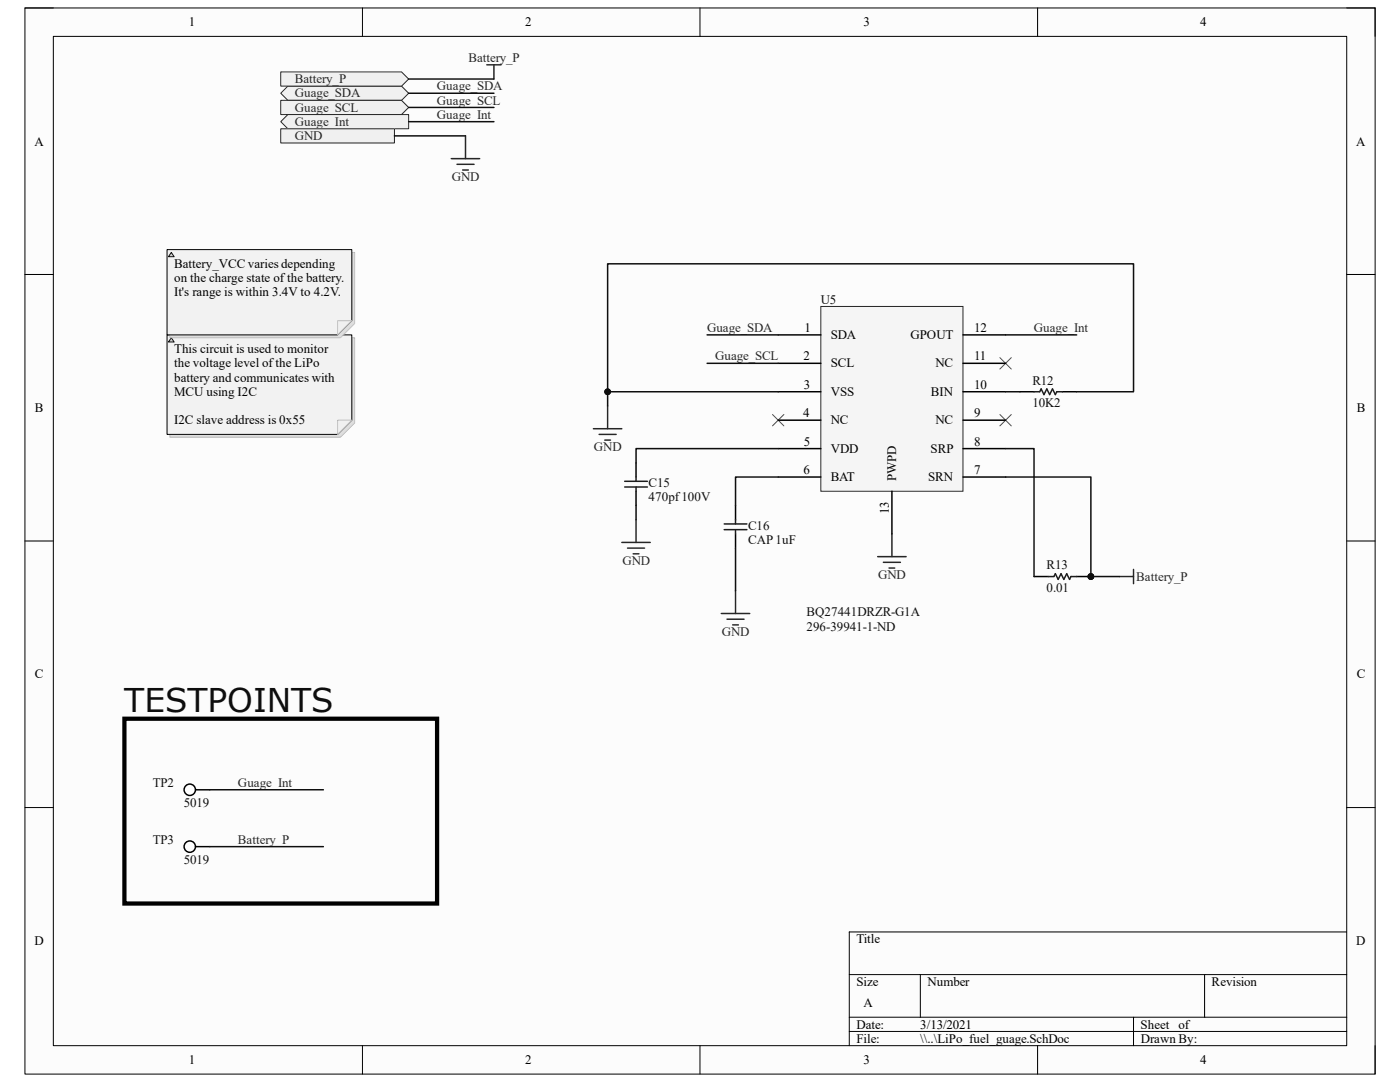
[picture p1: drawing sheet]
<svg xmlns="http://www.w3.org/2000/svg" width="279mm" height="216mm" viewBox="0 0 279 216" stroke-linecap="round" stroke-linejoin="round" font-family="sans-serif">
<path d="M5 1.6h269.4v212.7h-269.4z" fill-rule="evenodd" fill="#fcfcfc"/>
<path d="M5 1.6h269.4v212.7h-269.4z" fill="none" stroke="#000" stroke-width=".2"/>
<path d="M10.6 7.3h258.2v201.4h-258.2z" fill-rule="evenodd" fill="#fcfcfc"/>
<g fill="none" stroke="#000" stroke-width=".2">
<path d="M5 1.6h5.6M10.6 7.3h258.2v201.4h-258.2zM72.3 1.6v5.7M139.7 1.6v5.7M207.1 1.6v5.7M268.8 1.6h5.6v5.7M5 54.8h5.6M268.8 54.8h5.6M5 107.9h5.6M268.8 107.9h5.6M5 161.1h5.6M268.8 161.1h5.6"/>
<path d="M169.5 194.5h99.3M183.7 194.5v8.5M240.4 194.5v8.5M268.8 186h-99.3v22.7M72.3 208.7v5.6M139.7 208.7v5.6M169.5 203h99.3M169.5 205.8h99.3M207.1 208.7v5.6M226.2 203v5.7M274.4 208.7v5.6"/>
</g>
<path d="M56 18.6l1.4-1.4h22.7l1.5 1.4-1.5 1.4h-22.7z" fill-rule="evenodd" fill="#f0f0f0"/>
<path d="M56 18.6l1.4-1.4h22.7l1.5 1.4-1.5 1.4h-22.7z" fill="none" stroke="#262626" stroke-width=".2"/>
<path d="M56 20h24.1l1.5 1.4-1.5 1.5h-24.1z" fill-rule="evenodd" fill="#f0f0f0"/>
<path d="M56 20h24.1l1.5 1.4-1.5 1.5h-24.1z" fill="none" stroke="#262626" stroke-width=".2"/>
<path d="M56 24.3l1.4-1.4h24.2v2.8h-24.2z" fill-rule="evenodd" fill="#f0f0f0"/>
<path d="M56 24.3l1.4-1.4h24.2v2.8h-24.2z" fill="none" stroke="#262626" stroke-width=".2"/>
<path d="M24.8 143.4h62.4v36.9h-62.4z" fill="none" stroke="#000" stroke-width=".85"/>
<circle cx="37.9" cy="157.6" r="1.14" fill="#fefefe"/>
<g fill="none" stroke="#000" stroke-width=".3">
<path d="M39 157.6h2.8"/>
<circle cx="37.9" cy="157.6" r="1.14"/>
</g>
<circle cx="37.9" cy="168.9" r="1.14" fill="#fefefe"/>
<g fill="none" stroke="#000" stroke-width=".3">
<path d="M39 168.9h2.8"/>
<circle cx="37.9" cy="168.9" r="1.14"/>
</g>
<path d="M56 14.4h24.1l1.5 1.4-1.5 1.4h-24.1z" fill-rule="evenodd" fill="#f0f0f0"/>
<path d="M56 14.4h24.1l1.5 1.4-1.5 1.4h-24.1z" fill="none" stroke="#262626" stroke-width=".2"/>
<path d="M97.2 12.9h2.8M98.6 12.9v2.9M146.8 117.9v4.5M144 122.4h5.6M145.1 123.6h3.4M146.2 124.7h1.2" fill="none" stroke="#262626" stroke-width=".3"/>
<path d="M199.5 71.4l2.3 2.2M201.8 71.4l-2.3 2.2M154.2 82.7l2.2 2.3M156.4 82.7l-2.2 2.3M199.5 82.7l2.3 2.3M201.8 82.7l-2.3 2.3" fill="none" stroke="#4c4c4c" stroke-width=".2"/>
<path d="M146.8 100.9v2.8M146.8 106.5v2.9" fill="none" stroke="#000" stroke-width=".3"/>
<path d="M144.5 104.5h4.6M144.5 105.7h4.6M146.8 103.7v.8M146.8 105.7v.8" fill="none" stroke="#1c1c1c" stroke-width=".3"/>
<circle cx="217.7" cy="115" r=".57" fill="#0e0e0e"/>
<circle cx="217.7" cy="115" r=".57" fill="none" stroke="#0e0e0e" stroke-width=".2"/>
<path d="M214.9 115h2.8" fill="none" stroke="#000" stroke-width=".3"/>
<circle cx="217.7" cy="115" r=".57" fill="#0e0e0e"/>
<circle cx="217.7" cy="115" r=".57" fill="none" stroke="#0e0e0e" stroke-width=".2"/>
<path d="M203.5 78.2h2.9M212 78.2h2.9M126.9 92.4v2.8M126.9 98v2.9M206.4 115h2.8" fill="none" stroke="#000" stroke-width=".3"/>
<path d="M206.4 78.2h1.1l.3-.6 .5 1.1 .6-1.1 .6 1.1 .5-1.1 .6 1.1 .3-.5h1.1M124.7 96h4.5M124.7 97.2h4.5M126.9 95.2v.8M126.9 97.2v.8M209.2 115h1.1l.3-.5 .6 1.1 .6-1.1 .5 1.1 .6-1.1 .6 1.1 .2-.6h1.2" fill="none" stroke="#1c1c1c" stroke-width=".3"/>
<g fill="none" stroke="#262626" stroke-width=".3">
<path d="M118.4 85.5h5.7M119.6 86.7h3.4M120.7 87.8h1.1M121.3 81v4.5M124.1 108.2h5.7M125.2 109.4h3.4M126.4 110.5h1.1M126.9 103.7v4.5M175.2 111.1h5.6M176.3 112.2h3.4M177.4 113.3h1.2M178 106.5v4.6"/>
<path d="M223.4 115h2.8M226.2 113.6v2.9"/>
</g>
<path d="M56 25.7h22.7v2.8h-22.7z" fill-rule="evenodd" fill="#f0f0f0"/>
<path d="M56 25.7h22.7v2.8h-22.7z" fill="none" stroke="#262626" stroke-width=".2"/>
<path d="M90.1 31.7h5.6M91.2 32.8h3.4M92.3 33.9h1.2M92.9 27.1v4.6" fill="none" stroke="#262626" stroke-width=".3"/>
<path d="M163.8 61.2h28.4v36.8h-28.4z" fill-rule="evenodd" fill="#f5f5f5"/>
<path d="M163.8 61.2h28.4v36.8h-28.4z" fill="none" stroke="#262626" stroke-width=".2"/>
<g fill="none" stroke="#000" stroke-width=".3">
<path d="M155.3 66.8h8.5M155.3 78.2h8.5M155.3 72.5h8.5M192.2 66.8h8.5M192.2 78.2h8.5M192.2 72.5h8.5M155.3 83.8h8.5M155.3 89.5h8.5M155.3 95.2h8.5M178 98v8.5M192.2 83.8h8.5M192.2 89.5h8.5"/>
<path d="M192.2 95.2h8.5"/>
</g>
<path d="M81.6 18.6h17M81.6 15.8h17M81.6 21.4h17M81.6 24.3h17M141.1 72.5h14.2M141.1 66.8h14.2M155.3 95.2h-8.5v5.7M200.7 89.5h5.7v25.5M200.7 95.2h17v19.8h5.7M146.8 109.4v8.5M41.8 157.6h22.7M41.8 168.9h22.7" fill="none" stroke="#0e0e0e" stroke-width=".3"/>
<circle cx="217.7" cy="115" r=".57" fill="#0e0e0e"/>
<circle cx="217.7" cy="115" r=".57" fill="none" stroke="#0e0e0e" stroke-width=".2"/>
<path d="M155.3 78.2h-34v2.8M155.3 89.5h-28.4v2.9M126.9 100.9v2.8" fill="none" stroke="#0e0e0e" stroke-width=".3"/>
<circle cx="121.3" cy="78.2" r=".57" fill="#0e0e0e"/>
<circle cx="121.3" cy="78.2" r=".57" fill="none" stroke="#0e0e0e" stroke-width=".2"/>
<path d="M121.3 78.2v-25.6h104.9v25.6h-11.3M200.7 66.8h14.2" fill="none" stroke="#0e0e0e" stroke-width=".3"/>
<circle cx="121.3" cy="78.2" r=".57" fill="#0e0e0e"/>
<circle cx="121.3" cy="78.2" r=".57" fill="none" stroke="#0e0e0e" stroke-width=".2"/>
<path d="M78.7 27.1h14.2M200.7 78.2h2.8" fill="none" stroke="#0e0e0e" stroke-width=".3"/>
<path d="M33.9 67.4h36.9v17l-2.9 2.8h-34z" fill-rule="evenodd" fill="#ddd"/>
<path d="M33.9 67.4h36.9v17l-2.9 2.8h-34z" fill="none" stroke="#bdbdbd" stroke-width=".2"/>
<path d="M33.3 66.8h36.9v17l-2.8 2.9h-34.1z" fill-rule="evenodd" fill="#f2f2f2"/>
<path d="M33.3 66.8h36.9v17l-2.8 2.9h-34.1z" fill="none" stroke="#000" stroke-width=".2"/>
<path d="M67.4 83.8h2.8l-2.8 2.9z" fill="#efefef"/>
<path d="M67.4 83.8h2.8l-2.8 2.9z" fill="none" stroke="#bdbdbd" stroke-width=".2"/>
<path d="M34.2 67.4l.6 .8h-1.2z" fill="#d1d1d1"/>
<path d="M34.2 67.4l.6 .8h-1.2z" fill="none" stroke="#0f0f0f" stroke-width=".2"/>
<path d="M33.9 50.4h36.9v14.2l-2.9 2.8h-34z" fill-rule="evenodd" fill="#ddd"/>
<path d="M33.9 50.4h36.9v14.2l-2.9 2.8h-34z" fill="none" stroke="#bdbdbd" stroke-width=".2"/>
<path d="M33.3 49.8h36.9v14.2l-2.8 2.8h-34.1z" fill-rule="evenodd" fill="#f2f2f2"/>
<path d="M33.3 49.8h36.9v14.2l-2.8 2.8h-34.1z" fill="none" stroke="#000" stroke-width=".2"/>
<path d="M67.4 64h2.8l-2.8 2.8z" fill="#efefef"/>
<path d="M67.4 64h2.8l-2.8 2.8z" fill="none" stroke="#bdbdbd" stroke-width=".2"/>
<path d="M34.2 50.4l.6 .8h-1.2z" fill="#d1d1d1"/>
<path d="M34.2 50.4l.6 .8h-1.2z" fill="none" stroke="#0f0f0f" stroke-width=".2"/>
<text font-size="6.5" fill="#0e0e0e" x="24.8" y="142">TESTPOINTS</text>
<g font-size="2.6">
<text x="37.7" y="5.2">1</text>
<text x="104.8" y="5.2">2</text>
<text x="172.3" y="5.2">3</text>
<text x="239.5" y="5.2">4</text>
<text x="6.9" y="29">A</text>
<text x="270.7" y="29">A</text>
<text x="34.8" y="53.5">Battery_VCC varies depending</text>
<text x="34.8" y="56.3">on the charge state of the battery.</text>
<text x="34.8" y="59.1">It's range is within 3.4V to 4.2V.</text>
<text x="34.8" y="70.5">This circuit is used to monitor</text>
<text x="160.4" y="71.9">2</text>
<text x="160.6" y="66.3">1</text>
<text x="165.8" y="67.6">SDA</text>
<text x="181.7" y="67.6">GPOUT</text>
<text x="194.4" y="66.3">12</text>
<text x="194.4" y="71.9">11</text>
<text x="34.8" y="73.3">the voltage level of the LiPo</text>
<text x="34.8" y="76.2">battery and communicates with</text>
<text x="160.4" y="77.6">3</text>
<text x="165.8" y="73.3">SCL</text>
<text x="186.7" y="73.3">NC</text>
<text x="194.4" y="77.6">10</text>
<text x="7" y="82.2">B</text>
<text x="34.8" y="79">MCU using I2C</text>
<text x="160.3" y="83.3">4</text>
<text x="165.8" y="79">VSS</text>
<text x="185.8" y="79">BIN</text>
<text x="194.4" y="83.3">9</text>
<text x="270.8" y="82.2">B</text>
<text x="34.8" y="84.7">I2C slave address is 0x55</text>
<text x="160.4" y="88.9">5</text>
<text x="165.8" y="84.7">NC</text>
<text x="186.7" y="84.7">NC</text>
<text x="194.4" y="88.9">8</text>
<text x="160.4" y="94.6">6</text>
<text x="165.8" y="90.3">VDD</text>
<text x="185.7" y="90.3">SRP</text>
<text x="194.4" y="94.6">7</text>
<text x="165.8" y="96.1">BAT</text>
<text x="178.9" y="96.1" transform="rotate(-90 178.9 96.1)">PWPD</text>
<text x="185.2" y="96.1">SRN</text>
<text x="177.4" y="102.7" transform="rotate(-90 177.4 102.7)">13</text>
<text x="7" y="135.4">C</text>
<text x="270.8" y="135.4">C</text>
<text x="6.9" y="188.6">D</text>
<text x="170.9" y="188.2">Title</text>
<text x="270.7" y="188.6">D</text>
<text x="170.9" y="196.7">Size</text>
<text x="185.1" y="196.7">Number</text>
<text x="241.8" y="196.7">Revision</text>
<text x="172.3" y="201">A</text>
<text x="170.9" y="205.2">Date:</text>
<text x="170.9" y="208.1">File:</text>
<text x="183.6" y="205.2">3/13/2021</text>
<text x="183.7" y="208.1">\\..\LiPo_fuel_guage.SchDoc</text>
<text x="227.6" y="205.2">Sheet of</text>
<text x="227.7" y="208.1">Drawn By:</text>
<text x="37.7" y="212.3">1</text>
<text x="104.8" y="212.3">2</text>
<text x="172.3" y="212.3">3</text>
<text x="239.5" y="212.3">4</text>
</g>
<g font-size="2.6" fill="#262626">
<text x="58.8" y="16.6">Battery_P</text>
<text x="93.5" y="12.4">Battery_P</text>
<text x="58.8" y="19.4">Guage_SDA</text>
<text x="58.8" y="22.3">Guage_SCL</text>
<text x="87.2" y="18">Guage_SDA</text>
<text x="87.2" y="20.9">Guage_SCL</text>
<text x="87.2" y="23.7">Guage_Int</text>
<text x="58.8" y="25.1">Guage_Int</text>
<text x="58.8" y="27.9">GND</text>
<text x="90.2" y="36.2">GND</text>
<text x="141.1" y="66.3">Guage_SDA</text>
<text x="142.7" y="71.9">Guage_SCL</text>
<text x="206.3" y="66.3">Guage_Int</text>
<text x="118.5" y="90.1">GND</text>
<text x="124.2" y="112.8">GND</text>
<text x="175.3" y="115.6">GND</text>
<text x="226.8" y="115.9">Battery_P</text>
<text x="144.1" y="127">GND</text>
<text x="47.5" y="157">Guage_Int</text>
<text x="47.5" y="168.4">Battery_P</text>
</g>
<g font-size="2.6" fill="#0e0e0e">
<text x="163.8" y="60.6">U5</text>
<text x="206" y="76.8">R12</text>
<text x="206" y="81.3">10K2</text>
<text x="129.5" y="97.2">C15</text>
<text x="129.5" y="100">470pf 100V</text>
<text x="149.3" y="105.7">C16</text>
<text x="149.3" y="108.5">CAP 1uF</text>
<text x="208.9" y="113.6">R13</text>
<text x="208.9" y="118.2">0.01</text>
<text x="161" y="125.8">296-39941-1-ND</text>
<text x="161" y="123">BQ27441DRZR-G1A</text>
<text x="30.5" y="157">TP2</text>
<text x="36.7" y="161">5019</text>
<text x="30.5" y="168.4">TP3</text>
<text x="36.7" y="172.3">5019</text>
</g>
</svg>
